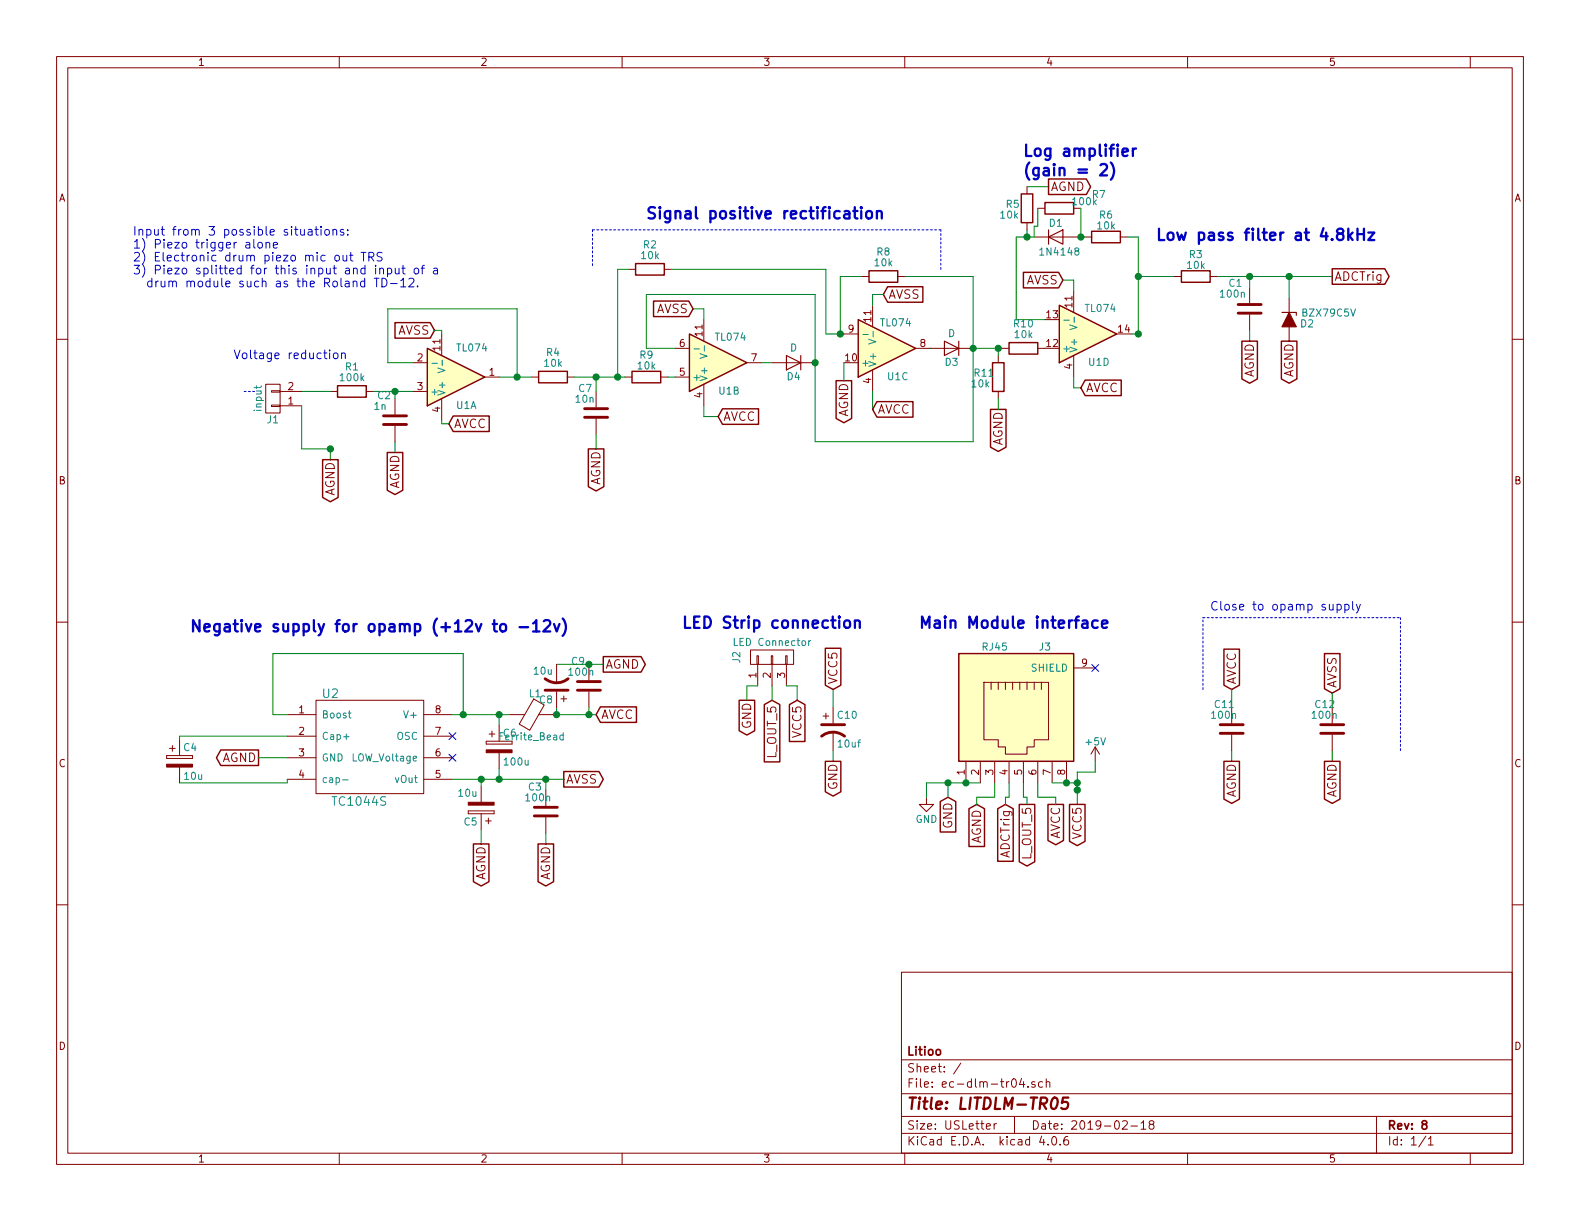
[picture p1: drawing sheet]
EESchema Schematic File Version 2
LIBS:power
LIBS:device
LIBS:transistors
LIBS:conn
LIBS:linear
LIBS:regul
LIBS:74xx
LIBS:cmos4000
LIBS:adc-dac
LIBS:memory
LIBS:xilinx
LIBS:microcontrollers
LIBS:dsp
LIBS:microchip
LIBS:analog_switches
LIBS:motorola
LIBS:texas
LIBS:intel
LIBS:audio
LIBS:interface
LIBS:digital-audio
LIBS:philips
LIBS:display
LIBS:cypress
LIBS:siliconi
LIBS:opto
LIBS:atmel
LIBS:contrib
LIBS:valves
LIBS:ec-dlm-tr04-cache
EELAYER 25 0
EELAYER END
$Descr USLetter 11000 8500
encoding utf-8
Sheet 1 1
Title "LITDLM-TR05"
Date "2019-02-18"
Rev "8"
Comp "Litioo"
Comment1 ""
Comment2 ""
Comment3 ""
Comment4 ""
$EndDescr
$Comp
L RJ45 J3
U 1 1
P 7075 5000
F 0 "J3" H 7275 5500 50  0000 C CNN
F 1 "RJ45" H 6925 5500 50  0000 C CNN
F 2 "Connectors:RJ45_8" H 7075 5000 50  0001 C CNN
F 3 "" H 7075 5000 50  0001 C CNN
	1    7075 5000
	1    0    0    -1  
$EndComp
$Comp
L CONN_01X03 J2
U 1 1
P 5375 4575
F 0 "J2" H 5375 4825 50  0000 C CNN
F 1 "LED Connector" V 5475 4575 50  0000 C CNN
F 2 "Sockets_MOLEX_KK-System:Socket_MOLEX-KK-RM3-96mm_Lock_3pin_straight" H 5375 4575 50  0001 C CNN
F 3 "" H 5375 4575 50  0001 C CNN
	1    5375 4575
	0    -1   -1   0   
$EndComp
Text GLabel 6600 5550 3    60   Input ~ 0
GND
Text GLabel 7000 5600 3    60   Input ~ 0
ADCTrig
Text GLabel 7350 5600 3    60   Output ~ 0
AVCC
NoConn ~ 7625 4650
$Comp
L TL084 U1
U 2 1
P 5000 2525
F 0 "U1" H 5000 2725 50  0000 L CNN
F 1 "TL074" H 4975 2350 50  0000 L CNN
F 2 "SMD_Packages:SOIC-14_N" H 4950 2625 50  0001 C CNN
F 3 "" H 5050 2725 50  0001 C CNN
	2    5000 2525
	1    0    0    1   
$EndComp
$Comp
L TL084 U1
U 4 1
P 7575 2325
F 0 "U1" H 7575 2525 50  0000 L CNN
F 1 "TL074" H 7550 2150 50  0000 L CNN
F 2 "SMD_Packages:SOIC-14_N" H 7525 2425 50  0001 C CNN
F 3 "" H 7625 2525 50  0001 C CNN
	4    7575 2325
	1    0    0    1   
$EndComp
$Comp
L R R1
U 1 1
P 2450 2725
F 0 "R1" V 2275 2725 50  0000 C CNN
F 1 "100k" V 2350 2725 50  0000 C CNN
F 2 "Resistors_SMD:R_0805_HandSoldering" V 2380 2725 50  0001 C CNN
F 3 "" H 2450 2725 50  0001 C CNN
	1    2450 2725
	0    1    1    0   
$EndComp
Wire Wire Line
	6600 5550 6600 5450
Wire Wire Line
	6450 5450 6825 5450
Wire Wire Line
	7500 5375 7500 5600
Text GLabel 5375 4875 3    60   Input ~ 0
L_OUT_5
Wire Wire Line
	5375 4875 5375 4775
Text GLabel 5200 4875 3    60   Output ~ 0
GND
Wire Wire Line
	5200 4875 5200 4775
Wire Wire Line
	5200 4775 5275 4775
Wire Wire Line
	5550 4875 5550 4775
Wire Wire Line
	5550 4775 5475 4775
Wire Wire Line
	2300 3125 2300 3200
Wire Wire Line
	2100 2725 2300 2725
Text GLabel 7500 5600 3    60   Output ~ 0
VCC5
$Comp
L CONN_01X02 J1
U 1 1
P 1900 2775
F 0 "J1" H 1900 2925 50  0000 C CNN
F 1 "input" V 2000 2775 50  0000 C CNN
F 2 "Wire_Connections_Bridges:WireConnection_2.50mmDrill" H 1900 2775 50  0001 C CNN
F 3 "" H 1900 2775 50  0001 C CNN
	1    1900 2775
	-1   0    0    1   
$EndComp
Wire Wire Line
	2100 2825 2100 3125
Wire Wire Line
	2100 3125 2300 3125
Connection ~ 2300 3125
$Comp
L GND #PWR01
U 1 1
P 6450 5550
F 0 "#PWR01" H 6450 5300 50  0001 C CNN
F 1 "GND" H 6450 5400 50  0000 C CNN
F 2 "" H 6450 5550 50  0001 C CNN
F 3 "" H 6450 5550 50  0001 C CNN
	1    6450 5550
	1    0    0    -1  
$EndComp
Wire Wire Line
	6450 5550 6450 5450
Connection ~ 6600 5450
Wire Wire Line
	8575 5225 8575 5300
Text GLabel 6800 5600 3    60   Input ~ 0
AGND
Text GLabel 7150 5600 3    60   Output ~ 0
L_OUT_5
$Comp
L TL084 U1
U 3 1
P 6175 2425
F 0 "U1" H 6175 2625 50  0000 L CNN
F 1 "TL074" H 6125 2250 50  0000 L CNN
F 2 "SMD_Packages:SOIC-14_N" H 6125 2525 50  0001 C CNN
F 3 "" H 6225 2625 50  0001 C CNN
	3    6175 2425
	1    0    0    1   
$EndComp
$Comp
L R R2
U 1 1
P 4525 1875
F 0 "R2" V 4350 1875 50  0000 C CNN
F 1 "10k" V 4425 1875 50  0000 C CNN
F 2 "Resistors_SMD:R_0805_HandSoldering" V 4455 1875 50  0001 C CNN
F 3 "" H 4525 1875 50  0001 C CNN
	1    4525 1875
	0    1    1    0   
$EndComp
$Comp
L R R4
U 1 1
P 3850 2625
F 0 "R4" V 3675 2625 50  0000 C CNN
F 1 "10k" V 3750 2625 50  0000 C CNN
F 2 "Resistors_SMD:R_0805_HandSoldering" V 3780 2625 50  0001 C CNN
F 3 "" H 3850 2625 50  0001 C CNN
	1    3850 2625
	0    1    1    0   
$EndComp
$Comp
L R R5
U 1 1
P 7150 1450
F 0 "R5" H 7250 1425 50  0000 C CNN
F 1 "10k" H 7275 1500 50  0000 C CNN
F 2 "Resistors_SMD:R_0805_HandSoldering" V 7080 1450 50  0001 C CNN
F 3 "" H 7150 1450 50  0001 C CNN
	1    7150 1450
	-1   0    0    1   
$EndComp
$Comp
L R R6
U 1 1
P 7700 1650
F 0 "R6" V 7850 1650 50  0000 C CNN
F 1 "10k" V 7775 1650 50  0000 C CNN
F 2 "Resistors_SMD:R_0805_HandSoldering" V 7630 1650 50  0001 C CNN
F 3 "" H 7700 1650 50  0001 C CNN
	1    7700 1650
	0    -1   -1   0   
$EndComp
$Comp
L D D1
U 1 1
P 7350 1650
F 0 "D1" H 7350 1750 50  0000 C CNN
F 1 "1N4148" H 7375 1550 50  0000 C CNN
F 2 "Diodes_SMD:D_SOD-123" H 7350 1650 50  0001 C CNN
F 3 "" H 7350 1650 50  0001 C CNN
	1    7350 1650
	1    0    0    -1  
$EndComp
$Comp
L TL084 U1
U 1 1
P 3175 2625
F 0 "U1" H 3175 2825 50  0000 L CNN
F 1 "TL074" H 3175 2425 50  0000 L CNN
F 2 "SMD_Packages:SOIC-14_N" H 3125 2725 50  0001 C CNN
F 3 "" H 3225 2825 50  0001 C CNN
	1    3175 2625
	1    0    0    1   
$EndComp
Connection ~ 7925 2325
Text GLabel 9275 1925 2    60   Output ~ 0
ADCTrig
$Comp
L D_Zener_ALT D2
U 1 1
P 8975 2225
F 0 "D2" V 9000 2350 50  0000 C CNN
F 1 "BZX79C5V" V 8925 2500 50  0000 C CNN
F 2 "Diodes_THT:D_DO-35_SOD27_P2.54mm_Vertical_AnodeUp" H 8975 2225 50  0001 C CNN
F 3 "" H 8975 2225 50  0001 C CNN
	1    8975 2225
	0    1    1    0   
$EndComp
Wire Wire Line
	8975 2375 8975 2375
$Comp
L +5V #PWR02
U 1 1
P 7625 5300
F 0 "#PWR02" H 7625 5150 50  0001 C CNN
F 1 "+5V" H 7625 5440 50  0000 C CNN
F 2 "" H 7625 5300 50  0001 C CNN
F 3 "" H 7625 5300 50  0001 C CNN
	1    7625 5300
	1    0    0    -1  
$EndComp
Wire Wire Line
	7625 5300 7625 5375
Wire Wire Line
	7625 5375 7500 5375
Connection ~ 7500 5500
Text Notes 7125 1225 0    79   ~ 16
Log amplifier \n(gain = 2)
Text Notes 4500 1525 0    79   ~ 16
Signal positive rectification
Wire Notes Line
	6550 1875 6550 1600
Wire Notes Line
	6550 1600 4125 1600
Wire Notes Line
	4125 1600 4125 1850
Text Notes 1625 2500 0    60   ~ 0
Voltage reduction
Text Notes 8050 1675 0    79   ~ 16
Low pass filter at 4.8kHz
Text Notes 925  2000 0    60   ~ 0
Input from 3 possible situations:\n1) Piezo trigger alone\n2) Electronic drum piezo mic out TRS\n3) Piezo splitted for this input and input of a \n  drum module such as the Roland TD-12.
Wire Notes Line
	1700 2725 1775 2725
Wire Wire Line
	9275 5225 9275 5300
Text Notes 8425 4250 0    60   ~ 0
Close to opamp supply
Wire Notes Line
	8375 4800 8375 4300
Wire Notes Line
	8375 4300 9750 4300
Wire Notes Line
	9750 4300 9750 5225
$Comp
L R R3
U 1 1
P 8325 1925
F 0 "R3" V 8475 1925 50  0000 C CNN
F 1 "10k" V 8400 1925 50  0000 C CNN
F 2 "Resistors_SMD:R_0805_HandSoldering" V 8255 1925 50  0001 C CNN
F 3 "" H 8325 1925 50  0001 C CNN
	1    8325 1925
	0    -1   -1   0   
$EndComp
Wire Wire Line
	8175 1925 7925 1925
$Comp
L C C1
U 1 1
P 8700 2150
F 0 "C1" H 8750 1975 50  0000 L CNN
F 1 "100n" H 8725 2050 50  0000 L CNN
F 2 "Capacitors_SMD:C_0805_HandSoldering" H 8738 2000 50  0001 C CNN
F 3 "" H 8700 2150 50  0001 C CNN
	1    8700 2150
	-1   0    0    1   
$EndComp
Connection ~ 8700 1925
Connection ~ 6725 5450
Wire Wire Line
	7325 5450 7500 5450
Connection ~ 7500 5450
Connection ~ 7425 5450
Wire Wire Line
	6925 5450 6925 5550
Wire Wire Line
	6925 5550 6800 5550
Wire Wire Line
	6800 5550 6800 5600
Wire Wire Line
	7025 5450 7025 5550
Wire Wire Line
	7025 5550 7000 5550
Wire Wire Line
	7000 5550 7000 5600
Wire Wire Line
	7125 5450 7125 5550
Wire Wire Line
	7125 5550 7150 5550
Wire Wire Line
	7150 5550 7150 5600
Wire Wire Line
	7225 5450 7225 5550
Wire Wire Line
	7225 5550 7350 5550
Wire Wire Line
	7350 5550 7350 5600
Text GLabel 4825 2150 0    60   Input ~ 0
AVSS
Wire Wire Line
	4900 2825 4900 2900
Wire Wire Line
	4900 2900 5000 2900
Text GLabel 6150 2050 2    60   Input ~ 0
AVSS
Text GLabel 7400 1950 0    60   Input ~ 0
AVSS
Wire Wire Line
	7525 2700 7475 2700
Wire Wire Line
	7475 2700 7475 2625
Wire Wire Line
	6075 2725 6075 2850
Text GLabel 5000 2900 2    60   Input ~ 0
AVCC
Wire Wire Line
	4825 2150 4900 2150
Wire Wire Line
	4900 2150 4900 2225
Text GLabel 6075 2850 2    60   Input ~ 0
AVCC
Wire Wire Line
	6075 2050 6075 2125
Text GLabel 7525 2700 2    60   Input ~ 0
AVCC
Wire Wire Line
	7400 1950 7475 1950
Wire Wire Line
	7475 1950 7475 2025
Wire Wire Line
	7925 2325 7875 2325
Wire Wire Line
	8700 1925 8700 2000
Wire Wire Line
	8700 2300 8700 2375
Wire Wire Line
	8975 1925 8975 2075
Connection ~ 8975 1925
Wire Wire Line
	8475 1925 9275 1925
Text GLabel 2300 3200 3    60   Output ~ 0
AGND
Text GLabel 8575 4800 1    60   Input ~ 0
AVCC
Text GLabel 9275 4825 1    60   Input ~ 0
AVSS
Wire Wire Line
	9275 4825 9275 4925
Wire Wire Line
	8575 4925 8575 4800
Text GLabel 8575 5300 3    60   Output ~ 0
AGND
Text GLabel 9275 5300 3    60   Output ~ 0
AGND
Text GLabel 8700 2375 3    60   Output ~ 0
AGND
Text GLabel 8975 2375 3    60   Output ~ 0
AGND
Text GLabel 3125 2950 2    60   Input ~ 0
AVCC
Text GLabel 3025 2300 0    60   Input ~ 0
AVSS
Text Notes 4750 4375 0    79   ~ 16
LED Strip connection
Text Notes 6400 4375 0    79   ~ 16
Main Module interface
$Comp
L TC1044S U2
U 1 1
P 2500 5175
F 0 "U2" H 2300 5525 60  0000 C CNN
F 1 "TC1044S" H 2500 4775 60  0000 C CNN
F 2 "Housings_SOIC:SOIC-8_3.9x4.9mm_Pitch1.27mm" H 2500 5175 60  0001 C CNN
F 3 "" H 2500 5175 60  0001 C CNN
	1    2500 5175
	1    0    0    -1  
$EndComp
Text GLabel 4150 4975 2    60   Input ~ 0
AVCC
Wire Wire Line
	2000 4975 1900 4975
Wire Wire Line
	1900 4975 1900 4550
Wire Wire Line
	1900 4550 3225 4550
Wire Wire Line
	3225 4550 3225 4975
Wire Wire Line
	3150 4975 3550 4975
Connection ~ 3225 4975
NoConn ~ 3150 5275
Text GLabel 1800 5275 0    60   Output ~ 0
AGND
Wire Wire Line
	1800 5275 2000 5275
Text GLabel 3925 5425 2    60   Output ~ 0
AVSS
NoConn ~ 3150 5125
$Comp
L CP C4
U 1 1
P 1250 5300
F 0 "C4" H 1275 5400 50  0000 L CNN
F 1 "10u" H 1275 5200 50  0000 L CNN
F 2 "Capacitors_THT:CP_Radial_D4.0mm_P2.00mm" H 1288 5150 50  0001 C CNN
F 3 "" H 1250 5300 50  0001 C CNN
	1    1250 5300
	1    0    0    -1  
$EndComp
Wire Wire Line
	2000 5125 1250 5125
Wire Wire Line
	1250 5125 1250 5150
Wire Wire Line
	1250 5450 2000 5450
Wire Wire Line
	2000 5450 2000 5425
Wire Wire Line
	3150 5425 3925 5425
Text GLabel 3350 5875 3    60   Output ~ 0
AGND
$Comp
L CP C5
U 1 1
P 3350 5625
F 0 "C5" H 3375 5725 50  0000 L CNN
F 1 "10u" H 3375 5525 50  0000 L CNN
F 2 "Capacitors_THT:CP_Radial_D4.0mm_P2.00mm" H 3388 5475 50  0001 C CNN
F 3 "" H 3350 5625 50  0001 C CNN
	1    3350 5625
	-1   0    0    1   
$EndComp
Wire Wire Line
	3350 5775 3350 5875
Wire Wire Line
	3350 5475 3350 5425
Connection ~ 3350 5425
Text Notes 1325 4400 0    79   ~ 16
Negative supply for opamp (+12v to -12v)
$Comp
L CP C6
U 1 1
P 3475 5200
F 0 "C6" H 3500 5300 50  0000 L CNN
F 1 "100u" H 3500 5100 50  0000 L CNN
F 2 "Capacitors_THT:CP_Radial_D4.0mm_P2.00mm" H 3513 5050 50  0001 C CNN
F 3 "" H 3475 5200 50  0001 C CNN
	1    3475 5200
	1    0    0    -1  
$EndComp
Wire Wire Line
	3475 5050 3475 4975
Connection ~ 3475 4975
Wire Wire Line
	3475 5350 3475 5425
Connection ~ 3475 5425
$Comp
L Ferrite_Bead L1
U 1 1
P 3700 4975
F 0 "L1" V 3550 5000 50  0000 C CNN
F 1 "Ferrite_Bead" V 3850 4975 50  0000 C CNN
F 2 "Inductors_THT:L_Axial_L6.6mm_D2.7mm_P2.54mm_Vertical_Vishay_IM-2" V 3630 4975 50  0001 C CNN
F 3 "" H 3700 4975 50  0001 C CNN
	1    3700 4975
	0    1    1    0   
$EndComp
Wire Wire Line
	3850 4975 4150 4975
Wire Wire Line
	3025 2300 3075 2300
Wire Wire Line
	3075 2300 3075 2325
Wire Wire Line
	3125 2950 3075 2950
Wire Wire Line
	3075 2950 3075 2925
Wire Wire Line
	2875 2525 2700 2525
Wire Wire Line
	2700 2525 2700 2150
Wire Wire Line
	3600 2150 3600 2625
Connection ~ 3600 2625
Wire Wire Line
	2600 2725 2875 2725
$Comp
L C C7
U 1 1
P 4150 2875
F 0 "C7" H 4025 3050 50  0000 L CNN
F 1 "10n" H 4000 2975 50  0000 L CNN
F 2 "Capacitors_SMD:C_0805_HandSoldering" H 4188 2725 50  0001 C CNN
F 3 "" H 4150 2875 50  0001 C CNN
	1    4150 2875
	1    0    0    -1  
$EndComp
Text GLabel 4150 3125 3    60   Output ~ 0
AGND
Wire Wire Line
	4150 3125 4150 3025
Wire Wire Line
	3475 2625 3700 2625
Wire Wire Line
	4150 2725 4150 2625
Connection ~ 4150 2625
$Comp
L R R8
U 1 1
P 6150 1925
F 0 "R8" V 5975 1925 50  0000 C CNN
F 1 "10k" V 6050 1925 50  0000 C CNN
F 2 "Resistors_SMD:R_0805_HandSoldering" V 6080 1925 50  0001 C CNN
F 3 "" H 6150 1925 50  0001 C CNN
	1    6150 1925
	0    1    1    0   
$EndComp
Wire Wire Line
	4500 2050 4500 2425
Wire Wire Line
	4500 2425 4700 2425
$Comp
L D D4
U 1 1
P 5525 2525
F 0 "D4" H 5525 2625 50  0000 C CNN
F 1 "D" H 5525 2425 50  0000 C CNN
F 2 "Diodes_SMD:D_SOD-123" H 5525 2525 50  0001 C CNN
F 3 "" H 5525 2525 50  0001 C CNN
	1    5525 2525
	-1   0    0    1   
$EndComp
$Comp
L D D3
U 1 1
P 6625 2425
F 0 "D3" H 6625 2525 50  0000 C CNN
F 1 "D" H 6625 2325 50  0000 C CNN
F 2 "Diodes_SMD:D_SOD-123" H 6625 2425 50  0001 C CNN
F 3 "" H 6625 2425 50  0001 C CNN
	1    6625 2425
	-1   0    0    1   
$EndComp
$Comp
L R R9
U 1 1
P 4500 2625
F 0 "R9" V 4650 2625 50  0000 C CNN
F 1 "10k" V 4575 2625 50  0000 C CNN
F 2 "Resistors_SMD:R_0805_HandSoldering" V 4430 2625 50  0001 C CNN
F 3 "" H 4500 2625 50  0001 C CNN
	1    4500 2625
	0    -1   -1   0   
$EndComp
Wire Wire Line
	5750 2325 5750 1875
Wire Wire Line
	7150 1300 7300 1300
Wire Wire Line
	7150 1600 7150 1650
Wire Wire Line
	7075 1650 7200 1650
Wire Wire Line
	7500 1650 7550 1650
Wire Wire Line
	7850 1650 7925 1650
Wire Wire Line
	7925 1650 7925 2325
Connection ~ 7925 1925
Wire Wire Line
	7275 2225 7075 2225
Wire Wire Line
	7075 2225 7075 1650
Connection ~ 7150 1650
Wire Wire Line
	2700 2150 3600 2150
Wire Wire Line
	5300 2525 5375 2525
Wire Wire Line
	4500 2050 5675 2050
Wire Wire Line
	4000 2625 4350 2625
Wire Wire Line
	4300 1875 4300 2625
Connection ~ 4300 2625
Wire Wire Line
	4650 2625 4700 2625
Wire Wire Line
	4300 1875 4375 1875
Wire Wire Line
	5750 1875 4675 1875
Wire Wire Line
	5750 2325 5875 2325
Wire Wire Line
	5675 2050 5675 3075
Wire Wire Line
	5675 3075 6775 3075
Wire Wire Line
	6775 3075 6775 1925
Connection ~ 6775 2425
Wire Wire Line
	6475 2425 6475 2425
Wire Wire Line
	5850 2325 5850 1925
Wire Wire Line
	5850 1925 6000 1925
Connection ~ 5850 2325
Wire Wire Line
	6775 1925 6300 1925
Text GLabel 5875 2650 3    60   Output ~ 0
AGND
Wire Wire Line
	5875 2650 5875 2525
Wire Wire Line
	6150 2050 6075 2050
$Comp
L R R10
U 1 1
P 7125 2425
F 0 "R10" V 6950 2425 50  0000 C CNN
F 1 "10k" V 7025 2425 50  0000 C CNN
F 2 "Resistors_SMD:R_0805_HandSoldering" V 7055 2425 50  0001 C CNN
F 3 "" H 7125 2425 50  0001 C CNN
	1    7125 2425
	0    1    1    0   
$EndComp
Wire Wire Line
	6775 2425 6975 2425
Wire Wire Line
	7275 2425 7275 2425
Text GLabel 5550 4875 3    60   Input ~ 0
VCC5
Text GLabel 7300 1300 2    60   Output ~ 0
AGND
Connection ~ 5675 2525
$Comp
L R R11
U 1 1
P 6950 2625
F 0 "R11" H 7050 2600 50  0000 C CNN
F 1 "10k" H 7075 2675 50  0000 C CNN
F 2 "Resistors_SMD:R_0805_HandSoldering" V 6880 2625 50  0001 C CNN
F 3 "" H 6950 2625 50  0001 C CNN
	1    6950 2625
	-1   0    0    1   
$EndComp
Wire Wire Line
	6950 2475 6950 2425
Connection ~ 6950 2425
Text GLabel 6950 2850 3    60   Output ~ 0
AGND
Wire Wire Line
	6950 2850 6950 2775
$Comp
L C C2
U 1 1
P 2750 2925
F 0 "C2" H 2625 3100 50  0000 L CNN
F 1 "1n" H 2600 3025 50  0000 L CNN
F 2 "Capacitors_SMD:C_0805_HandSoldering" H 2788 2775 50  0001 C CNN
F 3 "" H 2750 2925 50  0001 C CNN
	1    2750 2925
	1    0    0    -1  
$EndComp
Wire Wire Line
	2750 2775 2750 2725
Connection ~ 2750 2725
Text GLabel 2750 3150 3    60   Output ~ 0
AGND
Wire Wire Line
	2750 3075 2750 3150
$Comp
L R R7
U 1 1
P 7375 1450
F 0 "R7" V 7275 1725 50  0000 C CNN
F 1 "100k" V 7325 1625 50  0000 C CNN
F 2 "Resistors_SMD:R_0805_HandSoldering" V 7305 1450 50  0001 C CNN
F 3 "" H 7375 1450 50  0001 C CNN
	1    7375 1450
	0    1    1    0   
$EndComp
Wire Wire Line
	7525 1450 7525 1650
Connection ~ 7525 1650
Wire Wire Line
	7225 1450 7225 1575
Wire Wire Line
	7225 1575 7200 1575
Wire Wire Line
	7200 1575 7200 1650
$Comp
L C C9
U 1 1
P 4100 4775
F 0 "C9" H 3975 4950 50  0000 L CNN
F 1 "100n" H 3950 4875 50  0000 L CNN
F 2 "Capacitors_SMD:C_0805_HandSoldering" H 4138 4625 50  0001 C CNN
F 3 "" H 4100 4775 50  0001 C CNN
	1    4100 4775
	1    0    0    -1  
$EndComp
Wire Wire Line
	4100 4975 4100 4925
Connection ~ 4100 4975
Text GLabel 4200 4625 2    60   Output ~ 0
AGND
Wire Wire Line
	3875 4625 4200 4625
$Comp
L CP1 C10
U 1 1
P 5800 5075
F 0 "C10" H 5825 5175 50  0000 L CNN
F 1 "10uf" H 5825 4975 50  0000 L CNN
F 2 "Capacitors_THT:CP_Radial_D6.3mm_P2.50mm" H 5800 5075 50  0001 C CNN
F 3 "" H 5800 5075 50  0001 C CNN
	1    5800 5075
	1    0    0    -1  
$EndComp
Wire Wire Line
	5800 5225 5800 5300
Text GLabel 5800 4800 1    60   Input ~ 0
VCC5
Wire Wire Line
	5800 4925 5800 4800
Text GLabel 5800 5300 3    60   Output ~ 0
GND
$Comp
L C C3
U 1 1
P 3800 5650
F 0 "C3" H 3675 5825 50  0000 L CNN
F 1 "100n" H 3650 5750 50  0000 L CNN
F 2 "Capacitors_SMD:C_0805_HandSoldering" H 3838 5500 50  0001 C CNN
F 3 "" H 3800 5650 50  0001 C CNN
	1    3800 5650
	1    0    0    -1  
$EndComp
Text GLabel 3800 5875 3    60   Output ~ 0
AGND
Wire Wire Line
	3800 5875 3800 5800
Wire Wire Line
	3800 5500 3800 5425
Connection ~ 3800 5425
Wire Wire Line
	3875 4975 3875 4925
Connection ~ 3875 4975
Connection ~ 4100 4625
$Comp
L CP1 C8
U 1 1
P 3875 4775
F 0 "C8" H 3900 4875 50  0000 L CNN
F 1 "10u" H 3900 4675 50  0000 L CNN
F 2 "Capacitors_THT:CP_Radial_D6.3mm_P2.50mm" H 3875 4775 50  0001 C CNN
F 3 "" H 3875 4775 50  0001 C CNN
	1    3875 4775
	-1   0    0    1   
$EndComp
$Comp
L C C11
U 1 1
P 8575 5075
F 0 "C11" H 8450 5250 50  0000 L CNN
F 1 "100n" H 8425 5175 50  0000 L CNN
F 2 "Capacitors_SMD:C_0805_HandSoldering" H 8613 4925 50  0001 C CNN
F 3 "" H 8575 5075 50  0001 C CNN
	1    8575 5075
	1    0    0    -1  
$EndComp
$Comp
L C C12
U 1 1
P 9275 5075
F 0 "C12" H 9150 5250 50  0000 L CNN
F 1 "100n" H 9125 5175 50  0000 L CNN
F 2 "Capacitors_SMD:C_0805_HandSoldering" H 9313 4925 50  0001 C CNN
F 3 "" H 9275 5075 50  0001 C CNN
	1    9275 5075
	1    0    0    -1  
$EndComp
$EndSCHEMATC
